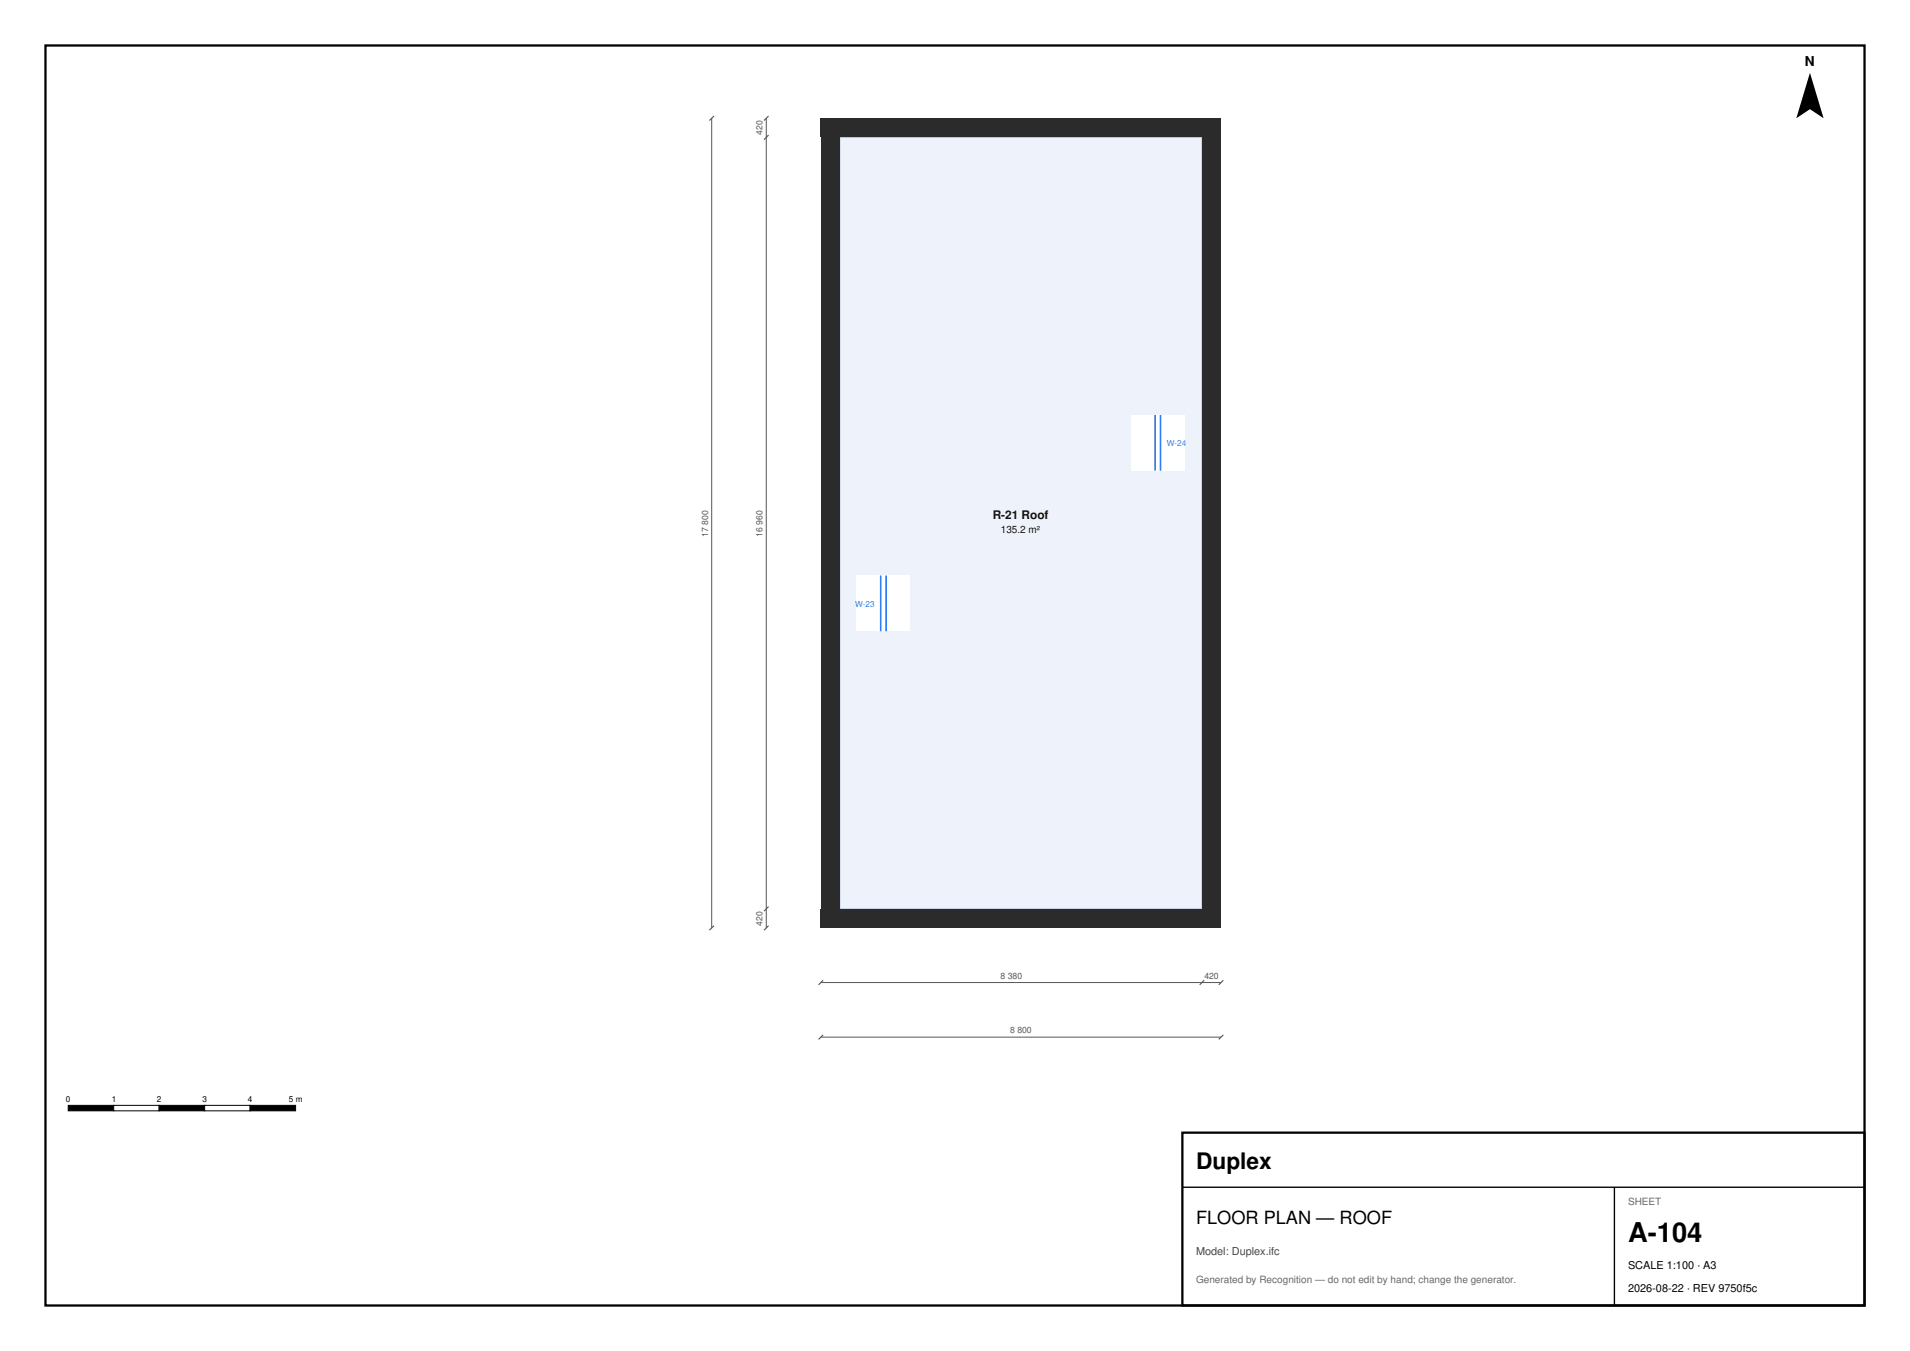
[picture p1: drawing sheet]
<svg xmlns="http://www.w3.org/2000/svg" width="420mm" height="297mm" viewBox="0 0 420 297" stroke-linecap="round" stroke-linejoin="round" font-family="sans-serif">
<path d="M184.7 30.2h79.6v169.6h-79.6z" fill-rule="evenodd" fill="#eef3fb" stroke="#9fb3d9" stroke-width=".22"/>
<g fill="#2b2b2b">
<path d="M180.5 26h88v4.2h-88z" fill-rule="evenodd"/>
<path d="M264.3 30.2h4.2v173.8h-4.2z" fill-rule="evenodd"/>
<path d="M180.5 199.8h83.8v4.2h-83.8z" fill-rule="evenodd"/>
<path d="M180.5 30.2h4.2v169.6h-4.2z" fill-rule="evenodd"/>
</g>
<g fill="#fff">
<path d="M188.4 126.5h11.7v12.3h-11.7z" fill-rule="evenodd"/>
<path d="M248.7 91.2h11.8v12.3h-11.8z" fill-rule="evenodd"/>
</g>
<path d="M254 91.2v12.3M255.2 91.2v12.3M193.7 126.5v12.3M194.9 126.5v12.3" fill="none" stroke="#2a7fff" stroke-width=".35"/>
<path d="M156.5 26v178M168.5 26v178M180.5 216h88M180.5 228h88" fill="none" stroke="#555" stroke-width=".22"/>
<path d="M156 26.5l1-1zM168 30.7l1-1zM168 26.5l1-1zM156 204.5l1-1zM168 204.5l1-1zM168 200.3l1-1zM180 216.5l1-1zM263.8 216.5l1-1zM268 216.5l1-1zM180 228.5l1-1zM268 228.5l1-1z" fill="#000" stroke="#555" stroke-width=".25"/>
<path d="M398 16l3 10-3-2-3 2z" fill="#000"/>
<path d="M15 243h10v1.2h-10z" fill="#000" stroke="#000" stroke-width=".22"/>
<path d="M25 243h10v1.2h-10z" fill="#fff" stroke="#000" stroke-width=".22"/>
<path d="M35 243h10v1.2h-10z" fill="#000" stroke="#000" stroke-width=".22"/>
<path d="M45 243h10v1.2h-10z" fill="#fff" stroke="#000" stroke-width=".22"/>
<path d="M55 243h10v1.2h-10z" fill="#000" stroke="#000" stroke-width=".22"/>
<path d="M260 249h150v38h-150z" fill="#fff" stroke="#000" stroke-width=".5"/>
<path d="M260 261h150M355 261v26" fill="none" stroke="#000" stroke-width=".3"/>
<path d="M10 10h400v277h-400z" fill="none" stroke="#000" stroke-width=".5"/>
<text font-size="6" x="358" y="273">A-104</text>
<text font-size="5" x="263" y="257">Duplex</text>
<text font-size="4" x="263" y="269">FLOOR PLAN — ROOF</text>
<text font-size="3" x="396.9" y="14.5">N</text>
<text font-size="2.6" fill="#111" x="218.3" y="114">R-21 Roof</text>
<text font-size="2.4" fill="#444" x="263" y="276">Model: Duplex.ifc</text>
<g font-size="2.4">
<text x="358" y="279">SCALE 1:100 · A3</text>
<text x="358" y="284">2026-08-22 · REV 9750f5c</text>
</g>
<text font-size="2.2" fill="#111" x="220.1" y="117.2">135.2 m²</text>
<g font-size="2.2" fill="#666">
<text x="358" y="265">SHEET</text>
<text x="263" y="282">Generated by Recognition — do not edit by hand; change the generator.</text>
</g>
<g font-size="1.9" fill="#555">
<text x="167.7" y="29.7" transform="rotate(-90 167.7 29.7)">420</text>
<text x="155.7" y="118" transform="rotate(-90 155.7 118)">17 800</text>
<text x="167.7" y="118" transform="rotate(-90 167.7 118)">16 960</text>
<text x="167.7" y="203.5" transform="rotate(-90 167.7 203.5)">420</text>
<text x="220" y="215.2">8 380</text>
<text x="264.8" y="215.2">420</text>
<text x="222.1" y="227.2">8 800</text>
</g>
<g font-size="1.8" fill="#2a7fff">
<text x="256.6" y="98.1">W-24</text>
<text x="188" y="133.3">W-23</text>
</g>
<g font-size="1.8">
<text x="14.5" y="242.2">0</text>
<text x="24.6" y="242.2">1</text>
<text x="34.5" y="242.2">2</text>
<text x="44.5" y="242.2">3</text>
<text x="54.5" y="242.2">4</text>
<text x="63.5" y="242.2">5 m</text>
</g>
</svg>
